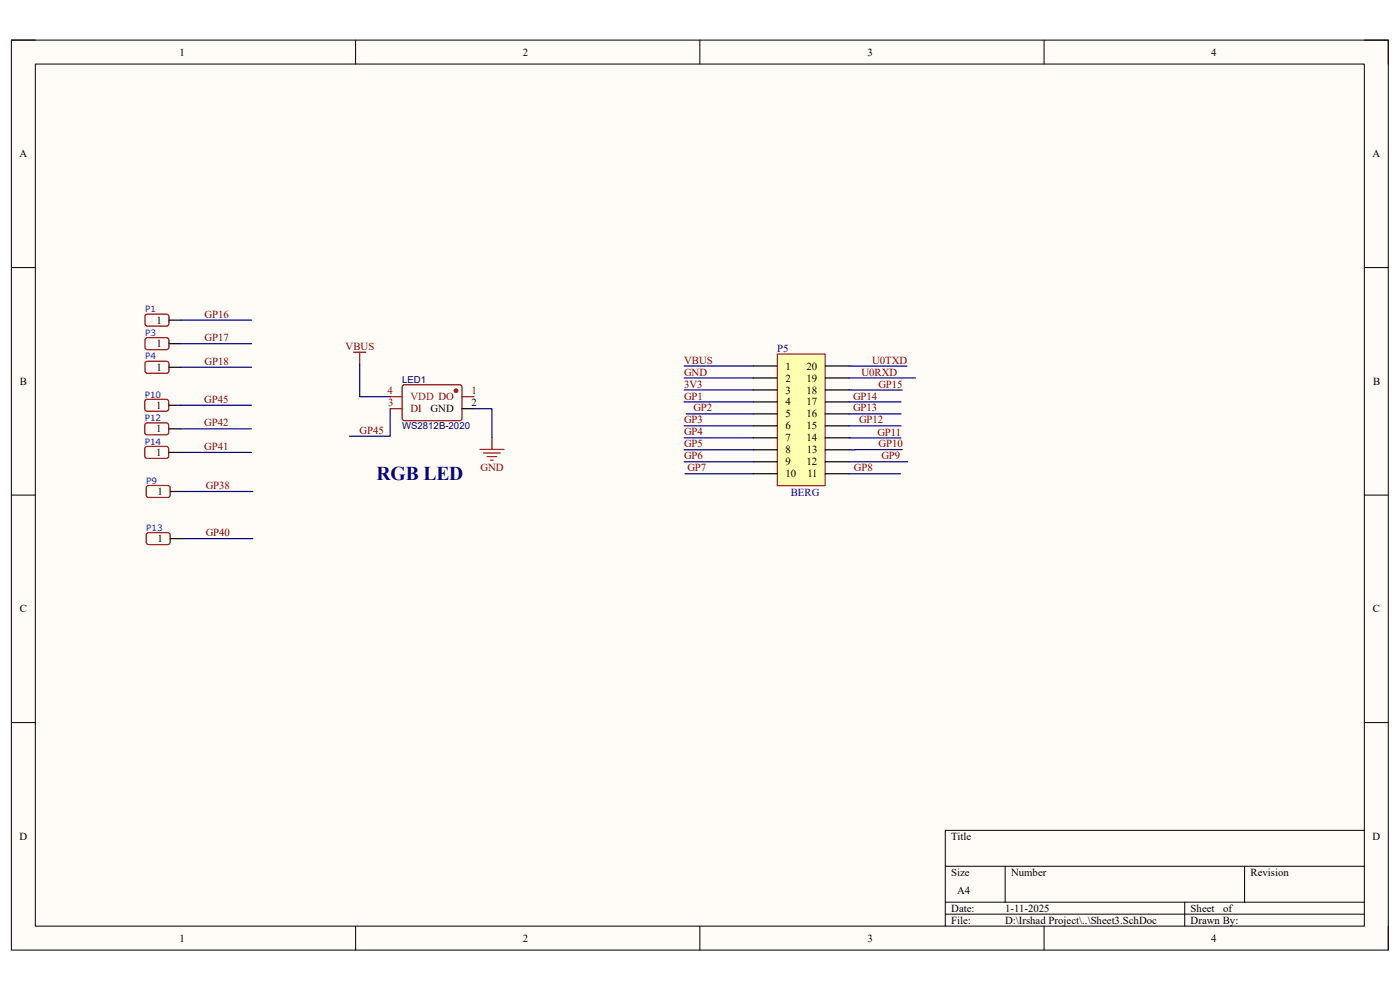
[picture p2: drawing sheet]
<svg xmlns="http://www.w3.org/2000/svg" width="297mm" height="210mm" viewBox="0 0 297 210" stroke-linecap="round" stroke-linejoin="round" font-family="sans-serif">
<path d="M2.4 8.5h292.1v193h-292.1z" fill-rule="evenodd" fill="#fffcf8"/>
<path d="M2.4 8.5h292.1v193h-292.1z" fill="none" stroke="#000" stroke-width=".21"/>
<path d="M7.5 13.6h281.9v182.9h-281.9z" fill-rule="evenodd" fill="#fffcf8"/>
<g fill="none" stroke="#000" stroke-width=".21">
<path d="M2.4 8.5h5.1M7.5 13.6h281.9v182.9h-281.9zM75.4 8.5v5.1M148.5 8.5v5.1M221.5 8.5v5.1M289.4 8.5h5.1v5.1M2.4 56.8h5.1M289.4 56.8h5.1M2.4 105h5.1M289.4 105h5.1M2.4 153.3h5.1M289.4 153.3h5.1"/>
<path d="M289.4 176.1h-88.9v20.4M75.4 196.5v5M148.5 196.5v5M200.5 183.8h88.9M200.5 191.4h88.9M200.5 193.9h88.9M213.2 183.8v7.6M221.5 196.5v5M251.3 191.4v5.1M264 183.8v7.6M294.5 196.5v5"/>
</g>
<path d="M31 71.7h4.6l.2 .4v1.8l-.5 .3-4.3-.1-.2-.4v-1.6zM31 76.7h4.6l.2 .4v1.8l-.5 .3-4.3-.1-.2-.4v-1.6zM31 84.8h4.5l.3 .4-.1 1.8-.4 .2h-4.3l-.3-.5v-1.5zM31 89.8h4.5l.3 .4-.1 1.8-.4 .2h-4.3l-.3-.5v-1.5zM31 94.8h4.5l.3 .4-.1 1.8-.4 .2h-4.3l-.3-.5v-1.5zM85.4 81.9l.4-.3 12 .1 .2 .4-.1 6.9-.4 .2h-11.9l-.3-.5zM31.3 103.1h4.5l.3 .4-.1 1.8-.4 .2h-4.3l-.3-.5v-1.5zM31.3 113.1h4.5l.3 .4-.1 1.8-.4 .2h-4.3l-.3-.5v-1.5z" fill="none" stroke="#800" stroke-width=".25"/>
<path d="M35.8 72.9h2.6M35.8 77.9h2.6M35.8 86h2.5M35.8 91h2.5M35.8 96h2.5M36.1 104.3h2.5M36.1 114.3h2.5" fill="none" stroke="#000" stroke-width=".25"/>
<circle cx="96.7" cy="82.9" r=".38" fill="#800"/>
<g fill="none" stroke="#800" stroke-width=".25">
<path d="M31 66.7h4.6l.2 .4v1.8l-.5 .3-4.3-.1-.2-.4v-1.6zM82.8 86.7h2.5M98 84.2h2.6"/>
<circle cx="96.7" cy="82.9" r=".38"/>
</g>
<path d="M35.8 67.9h2.6M98 86.7h2.6" fill="none" stroke="#000" stroke-width=".25"/>
<path d="M82.8 84.2h2.5" fill="none" stroke="#f00" stroke-width=".25"/>
<path d="M75 74.7h2.6M76.3 74.7v2.6M101.8 95.3h5.1M102.6 96.1h3.5M103.4 96.9h2M104.1 97.6h.5M104.4 92.8v2.5" fill="none" stroke="#800000" stroke-width=".25"/>
<path d="M164.9 75.1h10.2v27.9h-10.2z" fill-rule="evenodd" fill="#ffffb0"/>
<path d="M164.9 75.1h10.2v27.9h-10.2z" fill="none" stroke="#800000" stroke-width=".21"/>
<g fill="none" stroke="#000" stroke-width=".25">
<path d="M159.8 77.6h5.1M175.1 77.6h5M159.8 80.2h5.1M159.8 82.7h5.1M159.8 85.3h5.1M159.8 87.8h5.1M159.8 90.3h5.1M159.8 92.9h5.1M159.8 95.4h5.1M159.8 98h5.1M175.1 80.2h5M175.1 82.7h5"/>
<path d="M175.1 85.3h5M175.1 87.8h5M175.1 90.3h5M175.1 92.9h5M175.1 95.4h5M175.1 98h5M159.8 100.5h5.1M175.1 100.5h5"/>
</g>
<g fill="none" stroke="#000080" stroke-width=".25">
<path d="M38.4 72.9h15M38.4 77.9h15M38.4 67.9h15M76.3 77.3v6.9h6.5M145.1 77.6h14.7M180.1 77.6l12.3 .1M38.3 86h15M38.3 91h15M38.3 96h15M82.8 86.7v5.8h-8.7M100.6 86.7h3.8v6.1M145.1 80.2h14.7"/>
<path d="M145.1 82.7h14.7M145.1 85.3h14.7M145.1 90.3h14.7M145.1 92.9h14.7M145.1 95.4h14.7M145.1 98h14.7M145.6 87.8h14.2M180.1 82.7h11.3M180.1 92.9h11M180.1 80.2h14.1M180.1 85.3h11M180.1 90.3h11"/>
<path d="M180.1 98h12.5M180.1 87.8h11M191.4 95.4h-11.3M38.6 104.3h15M38.6 114.3h15M145.3 100.5h14.5M180.1 100.5h11"/>
</g>
<text font-size="4.1" fill="#000080" x="79.9" y="101.9">RGB LED</text>
<g font-size="2.3">
<text x="38.1" y="11.8">1</text>
<text x="110.9" y="11.8">2</text>
<text x="184" y="11.8">3</text>
<text x="256.9" y="11.8">4</text>
<text x="4.1" y="33.4">A</text>
<text x="291.2" y="33.4">A</text>
<text x="33.2" y="68.7">1</text>
<text x="33.2" y="73.7">1</text>
<text x="4.2" y="81.7">B</text>
<text x="33.2" y="78.7">1</text>
<text x="166.7" y="78.4">1</text>
<text x="166.7" y="80.9">2</text>
<text x="166.7" y="83.5">3</text>
<text x="171.1" y="78.4">20</text>
<text x="171.1" y="80.9">19</text>
<text x="171.1" y="83.5">18</text>
<text x="291.3" y="81.7">B</text>
<text x="33.1" y="86.7">1</text>
<text x="91.4" y="87.5">GND</text>
<text x="100" y="86.2">2</text>
<text x="166.7" y="86">4</text>
<text x="166.7" y="88.6">5</text>
<text x="171.1" y="86">17</text>
<text x="171.1" y="88.6">16</text>
<text x="33.1" y="91.7">1</text>
<text x="166.7" y="91.1">6</text>
<text x="166.7" y="93.6">7</text>
<text x="171.1" y="93.6">14</text>
<text x="171.1" y="91.1">15</text>
<text x="33.1" y="96.8">1</text>
<text x="166.7" y="96.2">8</text>
<text x="166.7" y="98.7">9</text>
<text x="166.7" y="101.3">10</text>
<text x="171.1" y="98.7">12</text>
<text x="171.2" y="96.2">13</text>
<text x="171.3" y="101.3">11</text>
<text x="33.4" y="105">1</text>
<text x="33.4" y="115.1">1</text>
<text x="4.2" y="129.9">C</text>
<text x="291.3" y="129.9">C</text>
<text x="4.1" y="178.2">D</text>
<text x="201.8" y="178.2">Title</text>
<text x="291.2" y="178.2">D</text>
<text x="201.8" y="185.8">Size</text>
<text x="214.5" y="185.8">Number</text>
<text x="265.3" y="185.8">Revision</text>
<text x="203.1" y="189.6">A4</text>
<text x="201.8" y="193.4">Date:</text>
<text x="201.8" y="196">File:</text>
<text x="213.2" y="196">D:\Irshad Project\..\Sheet3.SchDoc</text>
<text x="213.2" y="193.4">1-11-2025</text>
<text x="252.6" y="193.4">Sheet</text>
<text x="252.6" y="196">Drawn By:</text>
<text x="259.5" y="193.4">of</text>
<text x="38.1" y="199.8">1</text>
<text x="110.9" y="199.8">2</text>
<text x="184" y="199.8">3</text>
<text x="256.9" y="199.8">4</text>
</g>
<g font-size="2.3" fill="#800000">
<text x="43.4" y="67.4">GP16</text>
<text x="43.4" y="72.4">GP17</text>
<text x="43.4" y="77.4">GP18</text>
<text x="73.3" y="74.2">VBUS</text>
<text x="145.1" y="77.1">VBUS</text>
<text x="185" y="77.2">U0TXD</text>
<text x="145.1" y="79.7">GND</text>
<text x="145.1" y="82.2">3V3</text>
<text x="182.8" y="79.7">U0RXD</text>
<text x="186.4" y="82.3">GP15</text>
<text x="43.3" y="85.5">GP45</text>
<text x="145.1" y="84.8">GP1</text>
<text x="145.1" y="89.8">GP3</text>
<text x="147.1" y="87.3">GP2</text>
<text x="181" y="84.8">GP14</text>
<text x="181" y="87.3">GP13</text>
<text x="182.2" y="89.8">GP12</text>
<text x="43.3" y="90.5">GP42</text>
<text x="43.3" y="95.5">GP41</text>
<text x="76.3" y="92">GP45</text>
<text x="145.1" y="92.4">GP4</text>
<text x="145.1" y="94.9">GP5</text>
<text x="186.1" y="92.4">GP11</text>
<text x="186.4" y="94.9">GP10</text>
<text x="101.9" y="99.9">GND</text>
<text x="145.1" y="97.5">GP6</text>
<text x="145.8" y="100">GP7</text>
<text x="181.1" y="100">GP8</text>
<text x="187" y="97.5">GP9</text>
<text x="43.6" y="103.8">GP38</text>
<text x="43.6" y="113.8">GP40</text>
</g>
<g font-size="2.3" fill="#000080">
<text x="164.9" y="74.6">P5</text>
<text x="167.8" y="105.3">BERG</text>
</g>
<g font-size="2.3" fill="#f00">
<text x="82.2" y="83.7">4</text>
<text x="87.1" y="84.9">VDD DO</text>
</g>
<g font-size="2.3" fill="#800">
<text x="100" y="83.7">1</text>
<text x="82.3" y="86.2">3</text>
<text x="87.1" y="87.5">DI</text>
</g>
<g font-size="2" fill="#000080">
<text x="85.3" y="81.2">LED1</text>
<text x="85.3" y="91.1">WS2812B-2020</text>
</g>
<g font-size="1.9" fill="#00f">
<text x="30.8" y="71.2">P3</text>
<text x="30.8" y="66.3">P1</text>
<text x="30.8" y="76.2">P4</text>
<text x="30.7" y="84.3">P10</text>
<text x="30.7" y="89.3">P12</text>
<text x="30.7" y="94.3">P14</text>
<text x="31" y="102.6">P9</text>
<text x="31" y="112.6">P13</text>
</g>
</svg>
